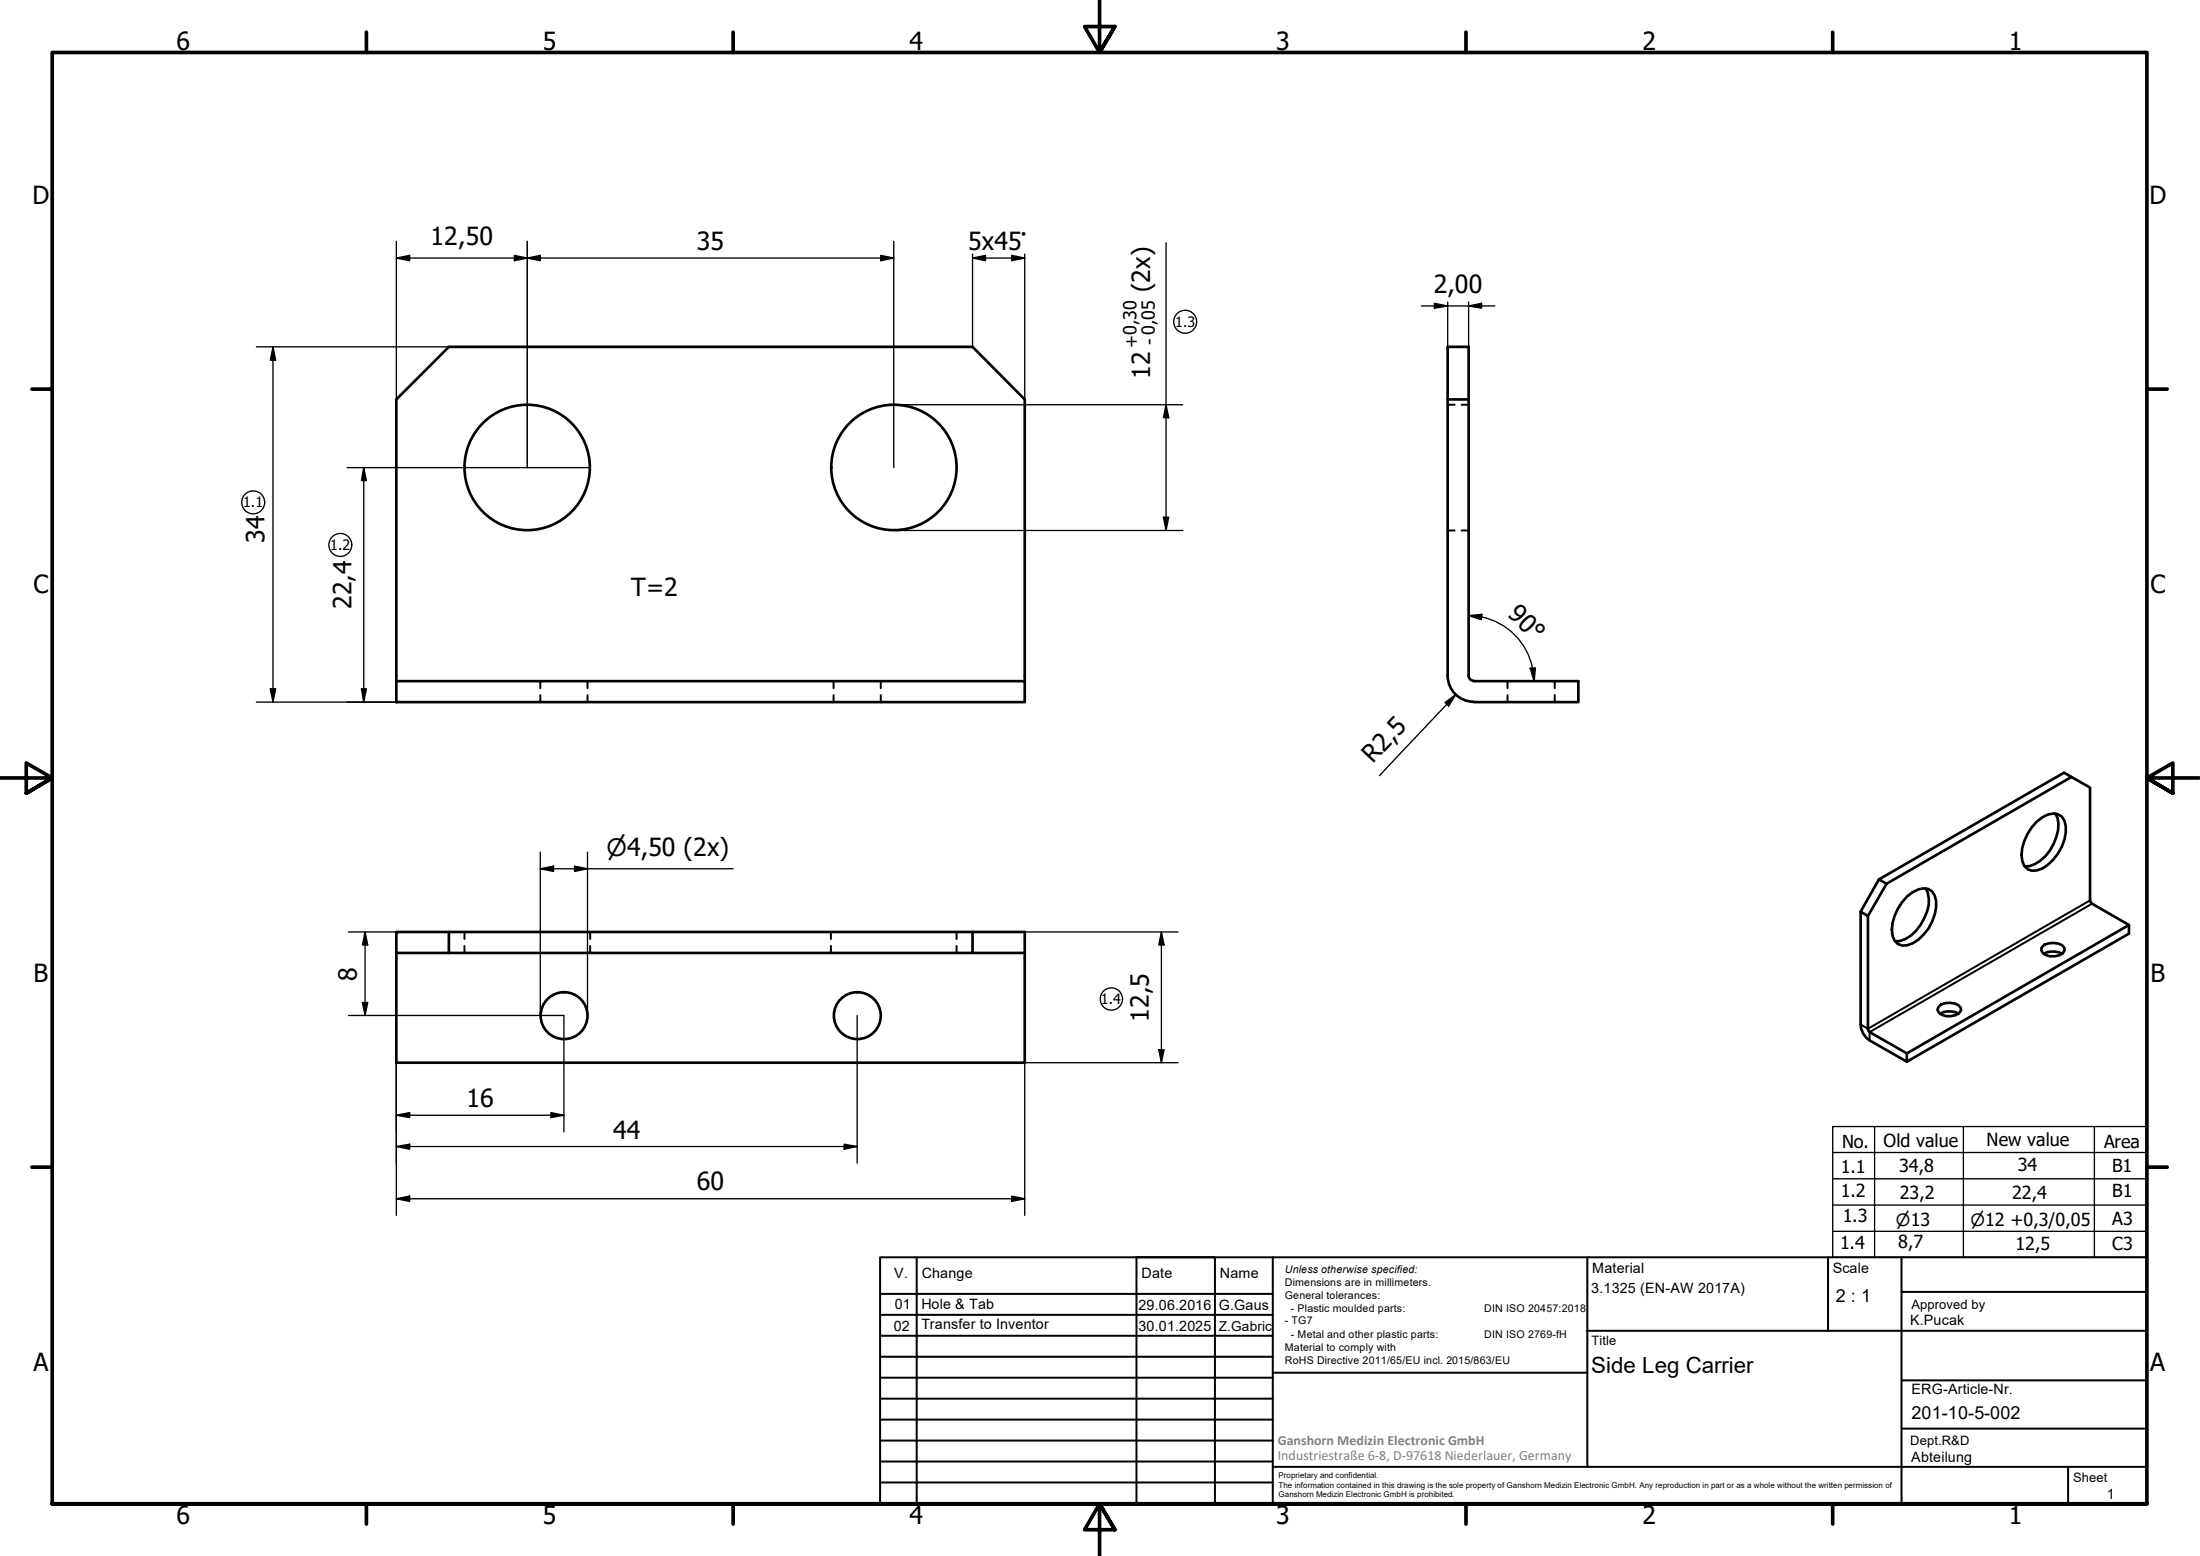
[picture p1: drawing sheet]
<svg xmlns="http://www.w3.org/2000/svg" width="420mm" height="297mm" viewBox="0 0 420 297" stroke-linecap="round" stroke-linejoin="round" font-family="sans-serif">
<!-- layer: Hidden (ISO) -->
<g fill="none" stroke="#000" stroke-width=".38">
<path d="M276.5 77.3h1.3M279.1 77.3h1.4M276.5 101.3h1.3M279.1 101.3h1.4M103.2 130v1.4M103.2 132.7v1.3M112.2 130v1.4M112.2 132.7v1.3M159.2 130v1.4M159.2 132.7v1.3M168.2 130v1.4M168.2 132.7v1.3"/>
<path d="M287.9 130v1.4M287.9 132.7v1.3M296.9 130v1.4M296.9 132.7v1.3M88.7 177.9v1.3M112.7 177.9v1.3M158.7 177.9v1.3M182.7 177.9v1.3M88.7 180.6v1.3M112.7 180.6v1.3M158.7 180.6v1.3M182.7 180.6v1.3"/>
</g>
<!-- layer: Visible (ISO) -->
<g fill="none" stroke="#000" stroke-width=".51">
<path d="M276.5 76.2h4v52.8a.99 .99 0 0 0 1 1M280.5 76.2v-10h-4v62.8a5 5 0 0 0 5 5M75.7 130h120v4h-120v-57.8l10-10h100l10 10v53.8M281.5 130h19.9v4h-19.9M389 156.8a4.2 4.2 0 0 1 4-1.4 3.1 3.1 0 0 1 1.5 3.5 9.4 9.4 0 0 1-4.4 6.9 2.43 2.43 0 0 1-3.9-1.5 8.8 8.8 0 0 1 2.8-7.5zM392.6 155.3a5.1 5.1 0 0 1 .1 4.4 7.9 7.9 0 0 1-5.1 5.6l-.9 .1M395.6 148.3l3.6 2.1v21.5l.1 .4 7.3 4.3v1.6l-42.4 24.5M85.7 177.9h100v4h-100zM85.7 177.9h-10v4M185.7 177.9h10v25h-120v-21M355.3 174l1.4 .9 .1 21.8 .3 .3 7.1 4.1M358.8 167.9l-3.5 6.1v21.6a3.8 3.8 0 0 0 1.8 3l7.1 4.1v-1.6"/>
<path d="M358.8 167.9l35.4-20.4 1.4 .8-35.3 20.4zM360.3 168.7l-3.6 6.2M364.2 171.1a4.3 4.3 0 0 1 4.1-1.4 3.1 3.1 0 0 1 1.5 3.5 9 9 0 0 1-4.5 6.9 2.43 2.43 0 0 1-3.9-1.5 8.8 8.8 0 0 1 2.8-7.5zM367.8 169.6a5.8 5.8 0 0 1-.3 5.7 7.7 7.7 0 0 1-4.6 4.3l-1 .1M406.6 176.6l-42.4 24.5M75.7 181.9h10M185.7 181.9h10M370.5 193.5a3.5 3.5 0 0 1 3.5 0M370.7 191.8a3.8 3.8 0 0 1 3.3 .1l.5 .5v.5a2.96 2.96 0 0 1-4.2 .4l-.3-.5 .2-.5zM390.3 182.1a3.5 3.5 0 0 1 3.5 0M390.5 180.3a3.9 3.9 0 0 1 3.3 .2l.5 .5v.5a2.48 2.48 0 0 1-2.8 1l-.8-.2-.6-.5-.3-.5 .2-.5z"/>
<circle cx="100.7" cy="89.2" r="12"/>
<circle cx="170.7" cy="89.2" r="12"/>
<circle cx="107.7" cy="193.9" r="4.5"/>
<circle cx="163.7" cy="193.9" r="4.5"/>
</g>
<!-- layer: Visible Narrow (ISO) -->
<path d="M399.2 171.9l-42.5 24.5-1.4-.8M399.5 172.5l-42.4 24.5v1.6" fill="none" stroke="#000" stroke-width=".38"/>
<!-- layer: Border (ISO) -->
<g fill="none" stroke="#000" stroke-width=".7">
<path d="M70 6.1v3.9M140 6.1v3.9M210 0v10l-2.9-4.9h5.8l-2.9 4.9 2.9-4.9M280 6.1v3.9M350 6.1v3.9M6.1 74.3h3.9M410 74.3h3.9M0 148.5h10l-5-2.8v5.7l5-2.9-5 2.9M420 148.5h-10l5-2.8v5.7l-5-2.9 5 2.9M6.1 222.8h3.9M410 222.8h3.9M10 287.1v-277.1h400v277.1h-400h400"/>
<path d="M70 287.1v3.8M140 287.1v3.8M212.9 292l-2.9-4.9 2.9 4.9h-5.8l2.9-4.9v9.9M280 287.1v3.8M350 287.1v3.8"/>
</g>
<!-- layer: TitleBlock -->
<g fill="none" stroke="#000" stroke-width=".38">
<path d="M168.1 251h75M168.1 247h75M168.1 255h75M168.1 259h75M175.1 240v47M216.9 240h15M217 240v47M232 240v47M243.1 240.1v46.9h-75v-47h241.9v47.1h-167M303 254h107M303.1 240v40M349.1 240v14"/>
<path d="M363.2 240v47.1M363.2 246.6h46.8M168.1 271h75M168.1 263h75M168.1 267h75M168.1 275h75M168.1 279h75M243.1 262.1h60M363.2 272.7h46.8M363.2 263.5h46.8M168.1 283h75M216.9 287h15"/>
<path d="M243.1 280h166.9M395 280.1v7"/>
</g>
<!-- layer: Sketch Geometry (ISO) -->
<g fill="none" stroke="#000" stroke-width=".25">
<path d="M350 215.1h60v24.9h-60zM358 215.1v24.9M375 215.1v24.9M400 215.1v24.9M350 235.1h60M350 230h60M350 225h60M350 220h60"/>
<circle cx="226.3" cy="61.4" r="2.19"/>
<circle cx="48.4" cy="95.9" r="2.19"/>
<circle cx="65" cy="104" r="2.19"/>
<circle cx="212.2" cy="190.7" r="2.13"/>
</g>
<!-- layer: Dimension (ISO) -->
<g fill="none" stroke="#000" stroke-width=".25">
<path d="M75.7 49.3l2.5-.5v1zM75.7 49.3h95M75.7 46.1v30.1M98.2 48.8l2.5 .5-2.5 .5zM100.7 49.3l2.5-.5v1zM100.7 46.1v43.2M168.2 48.8l2.5 .5-2.5 .5zM170.7 46.1v43.2M185.7 49.3l2.5-.5v1zM185.7 49.3h10M185.7 48.5v17.7M193.2 48.8l2.5 .5-2.5 .5z"/>
<path d="M195.7 48.5v27.7M222.7 46.3v55M271.5 58.4h14M273.9 57.9l2.6 .5-2.6 .5zM276.5 57.6v8.6M280.5 58.4l2.5-.5v1zM280.5 57.6v8.6M49 66.2h36.7M52.1 66.2l.5 2.6h-1zM52.1 66.2v67.8M170.7 77.3h55.2M222.7 77.3l.5 2.4h-1z"/>
<path d="M66.3 89.3h46.4M69.5 89.3l.5 2.4h-1zM69.5 89.3v44.7M222.2 98.7h1l-.5 2.6zM170.7 101.3h55.2M280.5 117.5l2.5-.2-.1 1zM280.5 117.5a12.5 12.5 0 0 1 12.2 10M49 134h26.7M51.6 131.5h1l-.5 2.5zM69 131.5h1l-.5 2.5zM276 134.1l2-1.5-1.3 2.2zM278 132.6l-14.5 15.5"/>
<path d="M292.2 127.6l1-.1-.2 2.5zM292.7 127.5l.3 2.5M66.5 177.9h19.2M69.7 177.9l.5 2.5h-1zM69.7 177.9v16M103.2 165.8l2.5-.5v1.1zM103.2 165.8h36.8M103.2 162.7v31.2M109.7 165.3l2.5 .5-2.5 .6zM112.2 162.7v31.2M195.7 177.9h29.3M221.8 177.9l.5 2.5h-1z"/>
<path d="M221.8 177.9v25M66.5 193.9h41.2v22.2M69.2 191.4h1l-.5 2.5zM163.7 193.9v28.1M75.7 218.9l2.5-.5v1zM75.7 212.9l2.5-.5v.9zM75.7 202.9v29.1M75.7 218.9h88M75.7 212.9h32M105.2 212.4l2.5 .5-2.5 .4zM161.2 218.4l2.5 .5-2.5 .5zM221.3 200.4h1l-.5 2.5z"/>
<path d="M225 202.9h-29.3v29.1M75.7 228.8l2.5-.5v1zM75.7 228.8h120M193.2 228.3l2.5 .5-2.5 .5z"/>
</g>
<g fill="#000">
<path d="M75.7 49.3l2.5-.5v1zM98.2 48.8l2.5 .5-2.5 .5zM100.7 49.3l2.5-.5v1zM168.2 48.8l2.5 .5-2.5 .5zM185.7 49.3l2.5-.5v1zM193.2 48.8l2.5 .5-2.5 .5zM273.9 57.9l2.6 .5-2.6 .5zM280.5 58.4l2.5-.5v1zM52.1 66.2l.5 2.6h-1zM222.7 77.3l.5 2.4h-1zM69.5 89.3l.5 2.4h-1zM222.2 98.7h1l-.5 2.6z"/>
<path d="M280.5 117.5l2.5-.2-.1 1zM51.6 131.5h1l-.5 2.5zM69 131.5h1l-.5 2.5zM276 134.1l2-1.5-1.3 2.2zM292.2 127.6l1-.1-.2 2.5zM103.2 165.8l2.5-.5v1.1zM109.7 165.3l2.5 .5-2.5 .6zM69.2 191.4h1l-.5 2.5zM69.7 177.9l.5 2.5h-1zM221.8 177.9l.5 2.5h-1zM75.7 218.9l2.5-.5v1zM75.7 212.9l2.5-.5v.9z"/>
<path d="M105.2 212.4l2.5 .5-2.5 .4zM161.2 218.4l2.5 .5-2.5 .5zM221.3 200.4h1l-.5 2.5zM75.7 228.8l2.5-.5v1zM193.2 228.3l2.5 .5-2.5 .5z"/>
</g>
<g font-size="4.8">
<text x="33.7" y="9.6">6</text>
<text x="103.7" y="9.6">5</text>
<text x="173.7" y="9.6">4</text>
<text x="243.7" y="9.6">3</text>
<text x="313.7" y="9.6">2</text>
<text x="383.7" y="9.6">1</text>
<text x="6.2" y="38.9">D</text>
<text x="410.5" y="38.9">D</text>
<text x="82.2" y="46.8">12,50</text>
<text x="133.1" y="47.7">35</text>
<text x="184.9" y="47.7">5x45°</text>
<text x="219.6" y="55.8" transform="rotate(-90 219.6 55.8)">(2x)</text>
<text x="273.8" y="56">2,00</text>
<text x="219.6" y="72.3" transform="rotate(-90 219.6 72.3)">12</text>
<text x="50.5" y="103.6" transform="rotate(-90 50.5 103.6)">34</text>
<text x="6.4" y="113.1">C</text>
<text x="120.5" y="113.8">T=2</text>
<text x="410.7" y="113.1">C</text>
<text x="67.1" y="116.3" transform="rotate(-90 67.1 116.3)">22,4</text>
<text x="287.8" y="117.4" transform="rotate(45 287.8 117.4)">90°</text>
<text x="262.2" y="145.8" transform="rotate(-47 262.2 145.8)">R2,5</text>
<text x="6.4" y="187.4">B</text>
<text x="68.1" y="187.2" transform="rotate(-90 68.1 187.2)">8</text>
<text x="410.7" y="187.4">B</text>
<text x="219.4" y="195.1" transform="rotate(-90 219.4 195.1)">12,5</text>
<text x="89.1" y="211.3">16</text>
<text x="117.1" y="217.3">44</text>
<text x="133.1" y="227.3">60</text>
<text x="6.4" y="261.7">A</text>
<text x="410.7" y="261.7">A</text>
<text x="33.7" y="290.9">6</text>
<text x="103.7" y="290.9">5</text>
<text x="173.7" y="290.9">4</text>
<text x="243.7" y="290.9">3</text>
<text x="313.7" y="290.9">2</text>
<text x="383.7" y="290.9">1</text>
</g>
<text font-size="4.6" x="115.8" y="163.4">⌀4,50 (2x)</text>
<text font-size="4.3" x="303.9" y="262.2">Side Leg Carrier</text>
<g font-size="3.4">
<text x="220.7" y="65.8" transform="rotate(-90 220.7 65.8)">- 0,05</text>
<text x="217.2" y="66.5" transform="rotate(-90 217.2 66.5)">+0,30</text>
<text x="351.8" y="219.1">No.</text>
<text x="359.7" y="219">Old value</text>
<text x="379.4" y="218.8">New value</text>
<text x="401.8" y="219.1">Area</text>
<text x="351.5" y="223.9">1.1</text>
<text x="362.7" y="223.8">34,8</text>
<text x="385.4" y="223.6">34</text>
<text x="403.4" y="223.8">B1</text>
<text x="351.5" y="228.6">1.2</text>
<text x="351.9" y="233.3">1.3</text>
<text x="362.8" y="228.9">23,2</text>
<text x="384.3" y="228.9">22,4</text>
<text x="403.4" y="228.6">B1</text>
<text x="403.4" y="233.8">A3</text>
<text x="351.4" y="238.4">1.4</text>
<text x="362.5" y="238.2">8,7</text>
<text x="384.9" y="238.6">12,5</text>
<text x="403.4" y="238.6">C3</text>
<text x="350.6" y="248.5">2 : 1</text>
<text x="365.1" y="270.9">201-10-5-002</text>
</g>
<g font-size="3.2">
<text x="362.1" y="234.1">⌀13</text>
<text x="376.3" y="234.1">⌀12 +0,3/0,05</text>
</g>
<g font-size="2.7">
<text x="224.4" y="62.4">1.3</text>
<text x="46.4" y="96.8">1.1</text>
<text x="63.1" y="105">1.2</text>
<text x="210.2" y="191.6">1.4</text>
<text x="170.8" y="244">V.</text>
<text x="176" y="244">Change</text>
<text x="218" y="244">Date</text>
<text x="233" y="244">Name</text>
<text x="304.1" y="243">Material</text>
<text x="350" y="243.1">Scale</text>
<text x="170.9" y="249.9">01</text>
<text x="176" y="249.9">Hole &amp; Tab</text>
<text x="217.4" y="250">29.06.2016</text>
<text x="232.8" y="250">G.Gaus</text>
<text x="303.9" y="246.8">3.1325 (EN-AW 2017A)</text>
<text x="170.7" y="254">02</text>
<text x="176" y="253.8">Transfer to Inventor</text>
<text x="217.4" y="254">30.01.2025</text>
<text x="364.8" y="253">K.Pucak</text>
<text x="365.1" y="266.1">ERG-Article-Nr.</text>
<text x="365" y="279">Abteilung</text>
<text x="402.3" y="286.2">1</text>
</g>
<g font-size="2.7" fill="#808080">
<text x="244" y="275.8">Ganshorn Medizin Electronic GmbH</text>
<text x="244" y="278.7">Industriestraße 6-8, D-97618 Niederlauer, Germany</text>
</g>
<text font-size="2.6" x="232.8" y="254">Z.Gabric</text>
<g font-size="2.5">
<text x="365.1" y="249.9">Approved by</text>
<text x="304" y="256.8">Title</text>
<text x="364.8" y="275.8">Dept.R&amp;D</text>
<text x="395.9" y="282.9">Sheet</text>
</g>
<g font-size="2">
<text x="245.4" y="242.9">Unless otherwise specified:</text>
<text x="245.4" y="245.4">Dimensions are in millimeters.</text>
<text x="245.4" y="247.9">General tolerances:</text>
<text x="246.5" y="250.4">- Plastic moulded parts:</text>
<text x="283.5" y="250.4">DIN ISO 20457:2018</text>
<text x="245.4" y="252.8">- TG7</text>
<text x="245.4" y="257.9">Material to comply with</text>
<text x="246.5" y="255.4">- Metal and other plastic parts:</text>
<text x="283.5" y="255.4">DIN ISO 2769-fH</text>
<text x="245.4" y="260.3">RoHS Directive 2011/65/EU incl. 2015/863/EU</text>
</g>
<g font-size="1.5">
<text x="244.2" y="282.2">Proprietary and confidential.</text>
<text x="244.2" y="284">The information contained in this drawing is the sole property of Ganshorn Medizin Electronic GmbH. Any reproduction in part or as a whole without the written permission of</text>
<text x="244.2" y="285.8">Ganshorn Medizin Electronic GmbH is prohibited.</text>
</g>
</svg>
